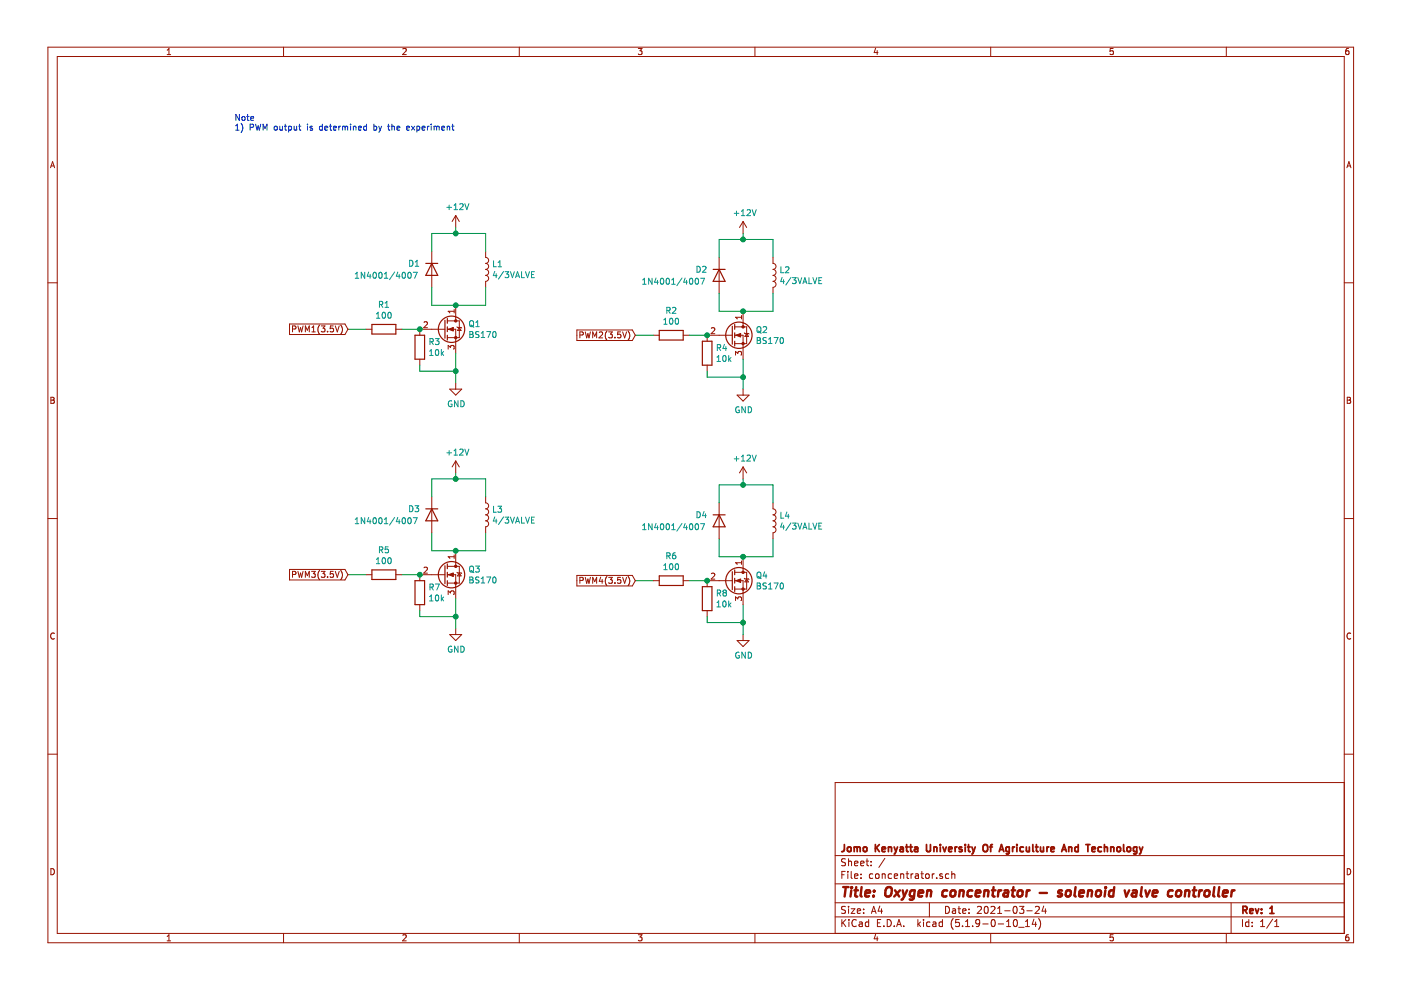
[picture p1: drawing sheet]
EESchema Schematic File Version 4
EELAYER 30 0
EELAYER END
$Descr A4 11693 8268
encoding utf-8
Sheet 1 1
Title "Oxygen concentrator - solenoid valve controller"
Date "2021-03-24"
Rev "1"
Comp "Jomo Kenyatta University Of Agriculture And Technology"
Comment1 ""
Comment2 ""
Comment3 ""
Comment4 ""
$EndDescr
$Comp
L power:+12V #PWR01
U 1 1
P 3800 1900
F 0 "#PWR01" H 3800 1750 50  0001 C CNN
F 1 "+12V" H 3815 2073 50  0000 C CNN
F 2 "" H 3800 1900 50  0001 C CNN
F 3 "" H 3800 1900 50  0001 C CNN
	1    3800 1900
	1    0    0    -1  
$EndComp
$Comp
L Device:L L1
U 1 1
P 4050 2250
F 0 "L1" H 4102 2296 50  0000 L CNN
F 1 "4/3VALVE" H 4102 2205 50  0000 L CNN
F 2 "" H 4050 2250 50  0001 C CNN
F 3 "~" H 4050 2250 50  0001 C CNN
	1    4050 2250
	1    0    0    -1  
$EndComp
$Comp
L Device:R R1
U 1 1
P 3200 2750
F 0 "R1" V 2993 2750 50  0000 C CNN
F 1 "100" V 3084 2750 50  0000 C CNN
F 2 "" V 3130 2750 50  0001 C CNN
F 3 "~" H 3200 2750 50  0001 C CNN
	1    3200 2750
	0    1    1    0   
$EndComp
$Comp
L power:GND #PWR03
U 1 1
P 3800 3200
F 0 "#PWR03" H 3800 2950 50  0001 C CNN
F 1 "GND" H 3805 3027 50  0000 C CNN
F 2 "" H 3800 3200 50  0001 C CNN
F 3 "" H 3800 3200 50  0001 C CNN
	1    3800 3200
	1    0    0    -1  
$EndComp
Wire Wire Line
	3800 3200 3800 3100
Wire Wire Line
	3800 3100 3500 3100
Connection ~ 3800 3100
Wire Wire Line
	3600 2100 3600 1950
Wire Wire Line
	4050 2400 4050 2550
Wire Wire Line
	4050 2100 4050 1950
Wire Wire Line
	3600 1950 3800 1950
Wire Wire Line
	3800 1900 3800 1950
Connection ~ 3800 1950
Wire Wire Line
	3800 1950 4050 1950
Text GLabel 2900 2750 0    50   Input ~ 0
PWM1(3.5V)
Wire Wire Line
	2900 2750 3050 2750
Wire Wire Line
	3500 3100 3500 3050
Wire Wire Line
	3800 3100 3800 2950
$Comp
L Device:R R3
U 1 1
P 3500 2900
F 0 "R3" H 3570 2946 50  0000 L CNN
F 1 "10k" H 3570 2855 50  0000 L CNN
F 2 "" V 3430 2900 50  0001 C CNN
F 3 "~" H 3500 2900 50  0001 C CNN
	1    3500 2900
	1    0    0    -1  
$EndComp
Wire Wire Line
	3500 2750 3350 2750
Wire Wire Line
	3800 2550 4050 2550
Connection ~ 3800 2550
Connection ~ 3500 2750
$Comp
L Transistor_FET:BS170 Q1
U 1 1
P 3700 2750
F 0 "Q1" H 3904 2796 50  0000 L CNN
F 1 "BS170" H 3904 2705 50  0000 L CNN
F 2 "Package_TO_SOT_THT:TO-92_Inline" H 3900 2675 50  0001 L CIN
F 3 "https://www.onsemi.com/pub/Collateral/BS170-D.PDF" H 3700 2750 50  0001 L CNN
	1    3700 2750
	1    0    0    -1  
$EndComp
$Comp
L Device:D D1
U 1 1
P 3600 2250
F 0 "D1" V 3550 2050 50  0000 L CNN
F 1 "1N4001/4007" V 3650 1600 50  0000 L CNN
F 2 "" H 3600 2250 50  0001 C CNN
F 3 "~" H 3600 2250 50  0001 C CNN
	1    3600 2250
	0    1    1    0   
$EndComp
Wire Wire Line
	3600 2550 3800 2550
Wire Wire Line
	3600 2550 3600 2400
Text Notes 1950 1100 0    50   ~ 0
Note\n1) PWM output is determined by the experiment
$Comp
L power:+12V #PWR02
U 1 1
P 6200 1950
F 0 "#PWR02" H 6200 1800 50  0001 C CNN
F 1 "+12V" H 6215 2123 50  0000 C CNN
F 2 "" H 6200 1950 50  0001 C CNN
F 3 "" H 6200 1950 50  0001 C CNN
	1    6200 1950
	1    0    0    -1  
$EndComp
$Comp
L Device:L L2
U 1 1
P 6450 2300
F 0 "L2" H 6502 2346 50  0000 L CNN
F 1 "4/3VALVE" H 6502 2255 50  0000 L CNN
F 2 "" H 6450 2300 50  0001 C CNN
F 3 "~" H 6450 2300 50  0001 C CNN
	1    6450 2300
	1    0    0    -1  
$EndComp
$Comp
L Device:R R2
U 1 1
P 5600 2800
F 0 "R2" V 5393 2800 50  0000 C CNN
F 1 "100" V 5484 2800 50  0000 C CNN
F 2 "" V 5530 2800 50  0001 C CNN
F 3 "~" H 5600 2800 50  0001 C CNN
	1    5600 2800
	0    1    1    0   
$EndComp
$Comp
L power:GND #PWR04
U 1 1
P 6200 3250
F 0 "#PWR04" H 6200 3000 50  0001 C CNN
F 1 "GND" H 6205 3077 50  0000 C CNN
F 2 "" H 6200 3250 50  0001 C CNN
F 3 "" H 6200 3250 50  0001 C CNN
	1    6200 3250
	1    0    0    -1  
$EndComp
Wire Wire Line
	6200 3250 6200 3150
Wire Wire Line
	6200 3150 5900 3150
Connection ~ 6200 3150
Wire Wire Line
	6000 2150 6000 2000
Wire Wire Line
	6450 2450 6450 2600
Wire Wire Line
	6450 2150 6450 2000
Wire Wire Line
	6000 2000 6200 2000
Wire Wire Line
	6200 1950 6200 2000
Connection ~ 6200 2000
Wire Wire Line
	6200 2000 6450 2000
Text GLabel 5300 2800 0    50   Input ~ 0
PWM2(3.5V)
Wire Wire Line
	5300 2800 5450 2800
Wire Wire Line
	5900 3150 5900 3100
Wire Wire Line
	6200 3150 6200 3000
$Comp
L Device:R R4
U 1 1
P 5900 2950
F 0 "R4" H 5970 2996 50  0000 L CNN
F 1 "10k" H 5970 2905 50  0000 L CNN
F 2 "" V 5830 2950 50  0001 C CNN
F 3 "~" H 5900 2950 50  0001 C CNN
	1    5900 2950
	1    0    0    -1  
$EndComp
Wire Wire Line
	5900 2800 5750 2800
Wire Wire Line
	6200 2600 6450 2600
Connection ~ 6200 2600
Connection ~ 5900 2800
$Comp
L Transistor_FET:BS170 Q2
U 1 1
P 6100 2800
F 0 "Q2" H 6304 2846 50  0000 L CNN
F 1 "BS170" H 6304 2755 50  0000 L CNN
F 2 "Package_TO_SOT_THT:TO-92_Inline" H 6300 2725 50  0001 L CIN
F 3 "https://www.onsemi.com/pub/Collateral/BS170-D.PDF" H 6100 2800 50  0001 L CNN
	1    6100 2800
	1    0    0    -1  
$EndComp
$Comp
L Device:D D2
U 1 1
P 6000 2300
F 0 "D2" V 5950 2100 50  0000 L CNN
F 1 "1N4001/4007" V 6050 1650 50  0000 L CNN
F 2 "" H 6000 2300 50  0001 C CNN
F 3 "~" H 6000 2300 50  0001 C CNN
	1    6000 2300
	0    1    1    0   
$EndComp
Wire Wire Line
	6000 2600 6200 2600
Wire Wire Line
	6000 2600 6000 2450
$Comp
L power:+12V #PWR05
U 1 1
P 3800 3950
F 0 "#PWR05" H 3800 3800 50  0001 C CNN
F 1 "+12V" H 3815 4123 50  0000 C CNN
F 2 "" H 3800 3950 50  0001 C CNN
F 3 "" H 3800 3950 50  0001 C CNN
	1    3800 3950
	1    0    0    -1  
$EndComp
$Comp
L Device:L L3
U 1 1
P 4050 4300
F 0 "L3" H 4102 4346 50  0000 L CNN
F 1 "4/3VALVE" H 4102 4255 50  0000 L CNN
F 2 "" H 4050 4300 50  0001 C CNN
F 3 "~" H 4050 4300 50  0001 C CNN
	1    4050 4300
	1    0    0    -1  
$EndComp
$Comp
L Device:R R5
U 1 1
P 3200 4800
F 0 "R5" V 2993 4800 50  0000 C CNN
F 1 "100" V 3084 4800 50  0000 C CNN
F 2 "" V 3130 4800 50  0001 C CNN
F 3 "~" H 3200 4800 50  0001 C CNN
	1    3200 4800
	0    1    1    0   
$EndComp
$Comp
L power:GND #PWR07
U 1 1
P 3800 5250
F 0 "#PWR07" H 3800 5000 50  0001 C CNN
F 1 "GND" H 3805 5077 50  0000 C CNN
F 2 "" H 3800 5250 50  0001 C CNN
F 3 "" H 3800 5250 50  0001 C CNN
	1    3800 5250
	1    0    0    -1  
$EndComp
Wire Wire Line
	3800 5250 3800 5150
Wire Wire Line
	3800 5150 3500 5150
Connection ~ 3800 5150
Wire Wire Line
	3600 4150 3600 4000
Wire Wire Line
	4050 4450 4050 4600
Wire Wire Line
	4050 4150 4050 4000
Wire Wire Line
	3600 4000 3800 4000
Wire Wire Line
	3800 3950 3800 4000
Connection ~ 3800 4000
Wire Wire Line
	3800 4000 4050 4000
Text GLabel 2900 4800 0    50   Input ~ 0
PWM3(3.5V)
Wire Wire Line
	2900 4800 3050 4800
Wire Wire Line
	3500 5150 3500 5100
Wire Wire Line
	3800 5150 3800 5000
$Comp
L Device:R R7
U 1 1
P 3500 4950
F 0 "R7" H 3570 4996 50  0000 L CNN
F 1 "10k" H 3570 4905 50  0000 L CNN
F 2 "" V 3430 4950 50  0001 C CNN
F 3 "~" H 3500 4950 50  0001 C CNN
	1    3500 4950
	1    0    0    -1  
$EndComp
Wire Wire Line
	3500 4800 3350 4800
Wire Wire Line
	3800 4600 4050 4600
Connection ~ 3800 4600
Connection ~ 3500 4800
$Comp
L Transistor_FET:BS170 Q3
U 1 1
P 3700 4800
F 0 "Q3" H 3904 4846 50  0000 L CNN
F 1 "BS170" H 3904 4755 50  0000 L CNN
F 2 "Package_TO_SOT_THT:TO-92_Inline" H 3900 4725 50  0001 L CIN
F 3 "https://www.onsemi.com/pub/Collateral/BS170-D.PDF" H 3700 4800 50  0001 L CNN
	1    3700 4800
	1    0    0    -1  
$EndComp
$Comp
L Device:D D3
U 1 1
P 3600 4300
F 0 "D3" V 3550 4100 50  0000 L CNN
F 1 "1N4001/4007" V 3650 3650 50  0000 L CNN
F 2 "" H 3600 4300 50  0001 C CNN
F 3 "~" H 3600 4300 50  0001 C CNN
	1    3600 4300
	0    1    1    0   
$EndComp
Wire Wire Line
	3600 4600 3800 4600
Wire Wire Line
	3600 4600 3600 4450
$Comp
L power:+12V #PWR06
U 1 1
P 6200 4000
F 0 "#PWR06" H 6200 3850 50  0001 C CNN
F 1 "+12V" H 6215 4173 50  0000 C CNN
F 2 "" H 6200 4000 50  0001 C CNN
F 3 "" H 6200 4000 50  0001 C CNN
	1    6200 4000
	1    0    0    -1  
$EndComp
$Comp
L Device:L L4
U 1 1
P 6450 4350
F 0 "L4" H 6502 4396 50  0000 L CNN
F 1 "4/3VALVE" H 6502 4305 50  0000 L CNN
F 2 "" H 6450 4350 50  0001 C CNN
F 3 "~" H 6450 4350 50  0001 C CNN
	1    6450 4350
	1    0    0    -1  
$EndComp
$Comp
L Device:R R6
U 1 1
P 5600 4850
F 0 "R6" V 5393 4850 50  0000 C CNN
F 1 "100" V 5484 4850 50  0000 C CNN
F 2 "" V 5530 4850 50  0001 C CNN
F 3 "~" H 5600 4850 50  0001 C CNN
	1    5600 4850
	0    1    1    0   
$EndComp
$Comp
L power:GND #PWR08
U 1 1
P 6200 5300
F 0 "#PWR08" H 6200 5050 50  0001 C CNN
F 1 "GND" H 6205 5127 50  0000 C CNN
F 2 "" H 6200 5300 50  0001 C CNN
F 3 "" H 6200 5300 50  0001 C CNN
	1    6200 5300
	1    0    0    -1  
$EndComp
Wire Wire Line
	6200 5300 6200 5200
Wire Wire Line
	6200 5200 5900 5200
Connection ~ 6200 5200
Wire Wire Line
	6000 4200 6000 4050
Wire Wire Line
	6450 4500 6450 4650
Wire Wire Line
	6450 4200 6450 4050
Wire Wire Line
	6000 4050 6200 4050
Wire Wire Line
	6200 4000 6200 4050
Connection ~ 6200 4050
Wire Wire Line
	6200 4050 6450 4050
Text GLabel 5300 4850 0    50   Input ~ 0
PWM4(3.5V)
Wire Wire Line
	5300 4850 5450 4850
Wire Wire Line
	5900 5200 5900 5150
Wire Wire Line
	6200 5200 6200 5050
$Comp
L Device:R R8
U 1 1
P 5900 5000
F 0 "R8" H 5970 5046 50  0000 L CNN
F 1 "10k" H 5970 4955 50  0000 L CNN
F 2 "" V 5830 5000 50  0001 C CNN
F 3 "~" H 5900 5000 50  0001 C CNN
	1    5900 5000
	1    0    0    -1  
$EndComp
Wire Wire Line
	5900 4850 5750 4850
Wire Wire Line
	6200 4650 6450 4650
Connection ~ 6200 4650
Connection ~ 5900 4850
$Comp
L Transistor_FET:BS170 Q4
U 1 1
P 6100 4850
F 0 "Q4" H 6304 4896 50  0000 L CNN
F 1 "BS170" H 6304 4805 50  0000 L CNN
F 2 "Package_TO_SOT_THT:TO-92_Inline" H 6300 4775 50  0001 L CIN
F 3 "https://www.onsemi.com/pub/Collateral/BS170-D.PDF" H 6100 4850 50  0001 L CNN
	1    6100 4850
	1    0    0    -1  
$EndComp
$Comp
L Device:D D4
U 1 1
P 6000 4350
F 0 "D4" V 5950 4150 50  0000 L CNN
F 1 "1N4001/4007" V 6050 3700 50  0000 L CNN
F 2 "" H 6000 4350 50  0001 C CNN
F 3 "~" H 6000 4350 50  0001 C CNN
	1    6000 4350
	0    1    1    0   
$EndComp
Wire Wire Line
	6000 4650 6200 4650
Wire Wire Line
	6000 4650 6000 4500
$EndSCHEMATC
